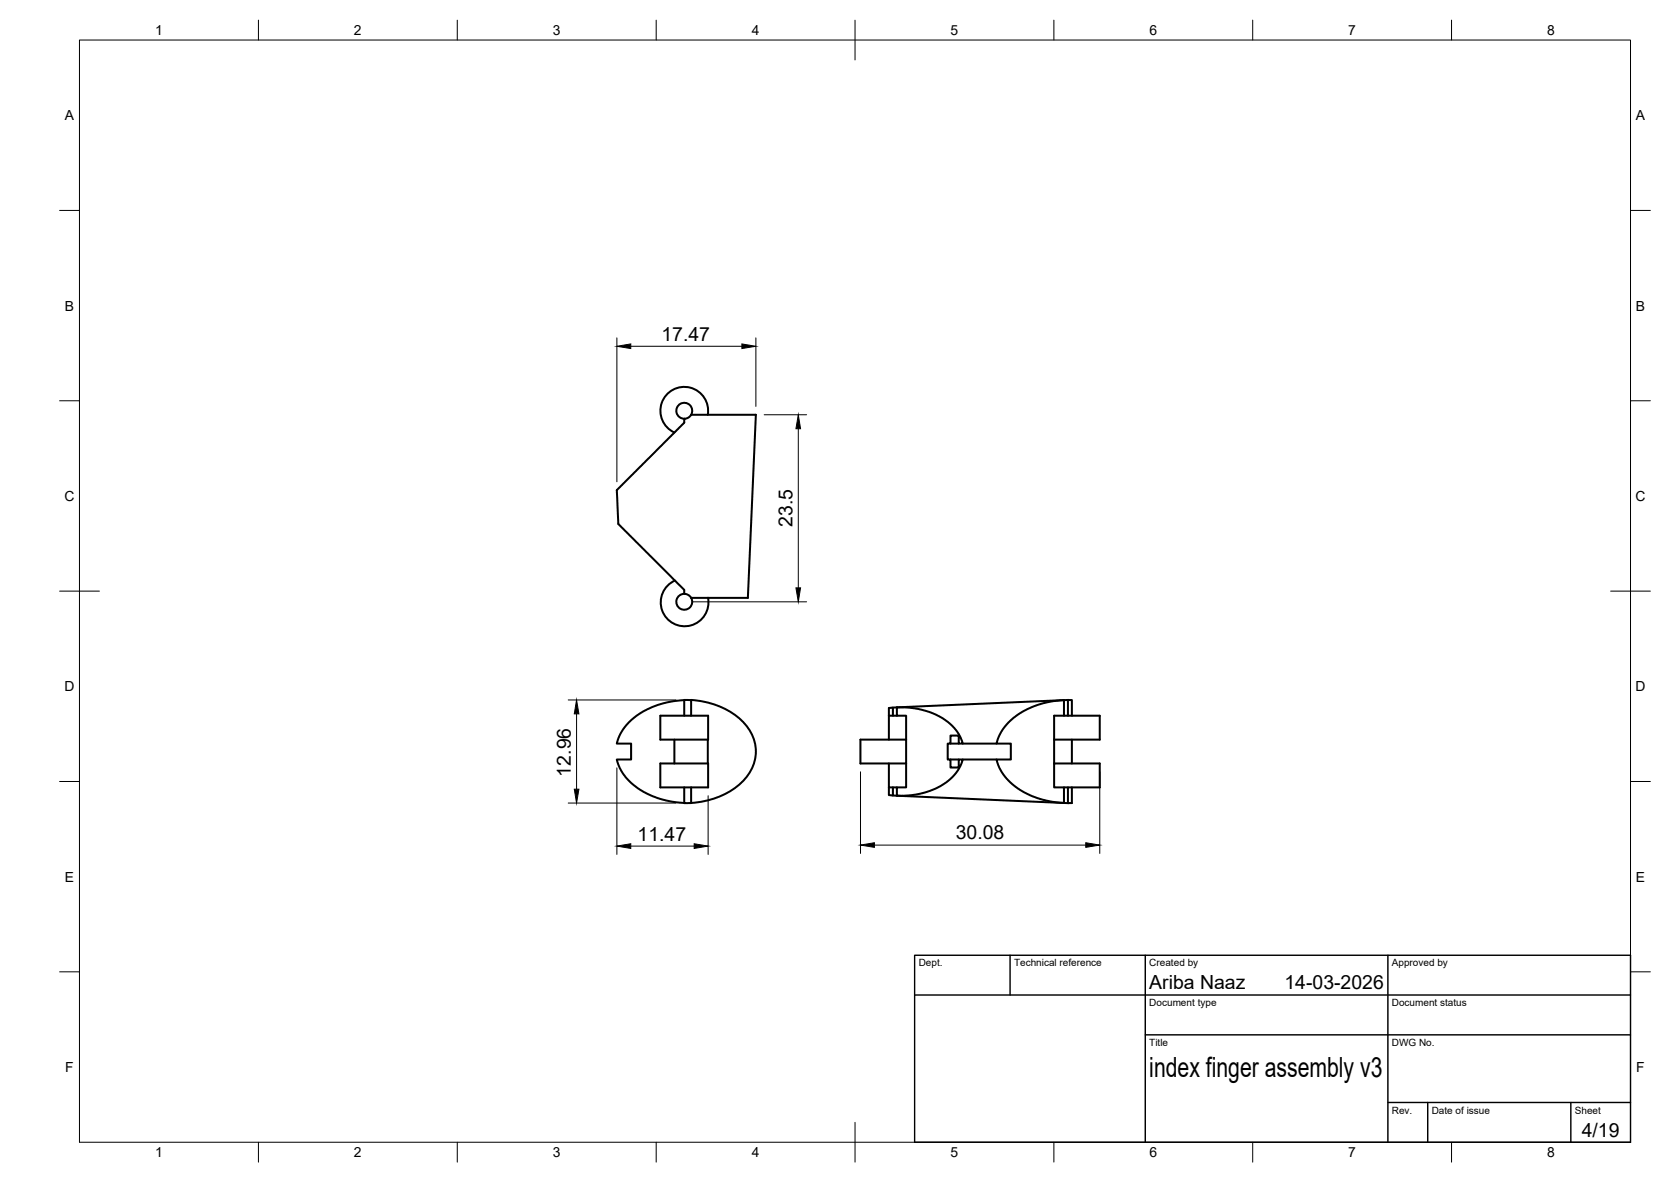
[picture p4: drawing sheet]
<svg xmlns="http://www.w3.org/2000/svg" width="420mm" height="297mm" viewBox="0 0 420 297" stroke-linecap="round" stroke-linejoin="round" font-family="sans-serif">
<!-- layer: Visible -->
<g fill="none" stroke="#000" stroke-width=".51">
<path d="M173.8 104.2l-.8 .8-1 .2a1.99 1.99 0 0 1-.9 2l-16 16 .4 8.5 16.5 16.5v1l1.2 .4 .6 .6M173.8 104.2h16.3l-2.1 46h-14.2M173.8 104.2a2 2 0 0 0-1.1-2.9 2 2 0 0 0-2.6 1.6 2 2 0 0 0 2 2.3M178 104.2a6 6 0 0 0-4.4-6.8 6 6 0 0 0-7.2 3.8 6 6 0 0 0 3.2 7.5M169.7 145.9a6 6 0 0 0-3.2 7.5 6 6 0 0 0 7.2 3.8 6 6 0 0 0 4.3-7M172.1 149.2a2 2 0 0 0-2 2.4 2 2 0 0 0 2.6 1.5 2 2 0 0 0 1.1-2.9M166 179.9h12.1v6h-12.1zM172 175.9l-1.1 .1a18.8 18.8 0 0 0-14.2 7.2l-1 1.8-.6 1.9h3.6v4h-3.6l.7 2.1 .8 1.3 1.3 1.7 1.7 1.5a22.1 22.1 0 0 0 12.4 4.3M172 179.9v-4h1.8v4M173.8 175.9a19.2 19.2 0 0 1 14.1 6.8 10.2 10.2 0 0 1-2 14.4 20.7 20.7 0 0 1-12.1 4.7M223.5 179.9h2M224.5 177.8v2.1"/>
<path d="M267.5 179.9v-4l-.4 .1a19.5 19.5 0 0 0-14.4 6.6l-1.6 2.5-.5 1.8h3.6v4h-3.6l.4 1.3 .8 1.8 1.2 1.6 1.4 1.4a21.5 21.5 0 0 0 13.1 4.8v-3.9M268.5 179.9v-4h1v4M268.5 175.9l-44.9 2-.1 8M166 191.9h12.1v6h-12.1zM169.6 185.9v6M172 197.9v3.9h1.8M173.8 197.9v3.9M178 185.9v6M216.3 185.9h11.5v6h-11.5zM223.5 191.9v6h2M223.5 197.9v1.9l1 .1M224.5 197.9v2l44 1.9h1v-3.9"/>
<path d="M227.8 185.9v-6h-2.3v-2.1l3.9 .1 3.8 .9a12.3 12.3 0 0 1 8.9 8.1h-1v-2h-2.1v2h-.7v4h.7v2h2.1v-2h1l-1 2.3-1.4 1.9-1.7 1.5-2.9 1.6a21.6 21.6 0 0 1-9.6 1.8v-2.1h2.3v-6M239 186.9h2.1M239 190.9h2.1M242.1 186.9h8.5M242.1 190.9h8.5M265 191.9h11.5v6h-11.5zM265 185.9h11.5v-6h-11.5v12M268.5 197.9v3.9M269.5 185.9v6"/>
</g>
<!-- layer: BORDER -->
<g fill="none" stroke="#000" stroke-width=".25">
<path d="M20 10.1h390v276.9h-390zM65 5.1v5M115 5.1v5M165 5.1v5M215 5.1v10M265 5.1v5M315 5.1v5M365 5.1v5M15 52.9h5M410 52.9h5M15 100.7h5M410 100.7h5"/>
<path d="M15 148.6h10M405 148.6h10M15 196.4h5M410 196.4h5M15 244.2h5M410 244.2h5M65 287v5M115 287v5M165 287v5M215 282.1v9.9M265 287v5M315 287v5"/>
<path d="M365 287v5"/>
</g>
<!-- layer: TITLEBLOCK -->
<path d="M230 240.1h180v46.9h-180zM230 250h180M254 240.1v9.9M288 240.1v46.9M349 240.1v46.9M288 260.1h122M349 277.1h61M359 277.1v9.9M395 277.1v9.9" fill="none" stroke="#000" stroke-width=".36"/>
<!-- layer: FD_Dimensions -->
<g fill="none" stroke="#000" stroke-width=".25">
<path d="M155.1 84.9v36.2M158.6 87h27.9M190.1 84.9v17.2M192.2 104.2h10.6M200.7 107.7v40M174.2 151.2h28.6M142.9 175.9h27M145 179.4v18.9M155.1 193v21.7M178.1 200v14.7M216.4 194v20.5M276.5 194v20.5"/>
<path d="M142.9 201.8h27M158.6 212.6h15.9M219.9 212.4h53.1"/>
</g>
<path d="M155.1 87l3.5-.6v1.2zM186.5 86.4l3.6 .6-3.6 .6zM200.7 104.2l.6 3.5h-1.2zM200.1 147.7h1.2l-.6 3.5zM145 175.9l.6 3.5h-1.2zM144.4 198.3h1.2l-.6 3.5zM155.1 212.6l3.5-.6v1.2zM174.5 212l3.6 .6-3.6 .6zM216.4 212.4l3.5-.6v1.1zM273 211.8l3.5 .6-3.5 .5z" fill="#000" stroke="#000" stroke-width=".25"/>
<text font-size="7" x="289" y="270.6">index finger assembly v3</text>
<g font-size="4.9">
<text x="166.3" y="85.6">17.47</text>
<text x="199.2" y="132.5" transform="rotate(-90 199.2 132.5)">23.5</text>
<text x="143.5" y="195.1" transform="rotate(-90 143.5 195.1)">12.96</text>
<text x="160.3" y="211.2">11.47</text>
<text x="240.3" y="210.9">30.08</text>
<text x="289" y="248.5">Ariba Naaz</text>
<text x="323" y="248.5">14-03-2026</text>
<text x="397.7" y="285.7">4/19</text>
</g>
<g font-size="3.5">
<text x="39" y="8.8">1</text>
<text x="89" y="8.8">2</text>
<text x="139" y="8.8">3</text>
<text x="189" y="8.8">4</text>
<text x="239" y="8.8">5</text>
<text x="289" y="8.8">6</text>
<text x="339" y="8.8">7</text>
<text x="389" y="8.8">8</text>
<text x="16.3" y="30.2">A</text>
<text x="411.3" y="30.2">A</text>
<text x="16.3" y="78">B</text>
<text x="411.3" y="78">B</text>
<text x="16.2" y="125.9">C</text>
<text x="411.2" y="125.9">C</text>
<text x="16.2" y="173.7">D</text>
<text x="411.2" y="173.7">D</text>
<text x="16.3" y="221.6">E</text>
<text x="411.3" y="221.6">E</text>
<text x="16.4" y="269.4">F</text>
<text x="411.4" y="269.4">F</text>
<text x="39" y="290.8">1</text>
<text x="89" y="290.8">2</text>
<text x="139" y="290.8">3</text>
<text x="189" y="290.8">4</text>
<text x="239" y="290.8">5</text>
<text x="289" y="290.8">6</text>
<text x="339" y="290.8">7</text>
<text x="389" y="290.8">8</text>
</g>
<g font-size="2.5">
<text x="231" y="242.9">Dept.</text>
<text x="255" y="242.9">Technical reference</text>
<text x="289" y="242.9">Created by</text>
<text x="350" y="242.9">Approved by</text>
<text x="289" y="252.8">Document type</text>
<text x="350" y="252.8">Document status</text>
<text x="289" y="262.9">Title</text>
<text x="350" y="262.9">DWG No.</text>
<text x="350" y="279.9">Rev.</text>
<text x="360" y="279.9">Date of issue</text>
<text x="396" y="279.9">Sheet</text>
</g>
</svg>
